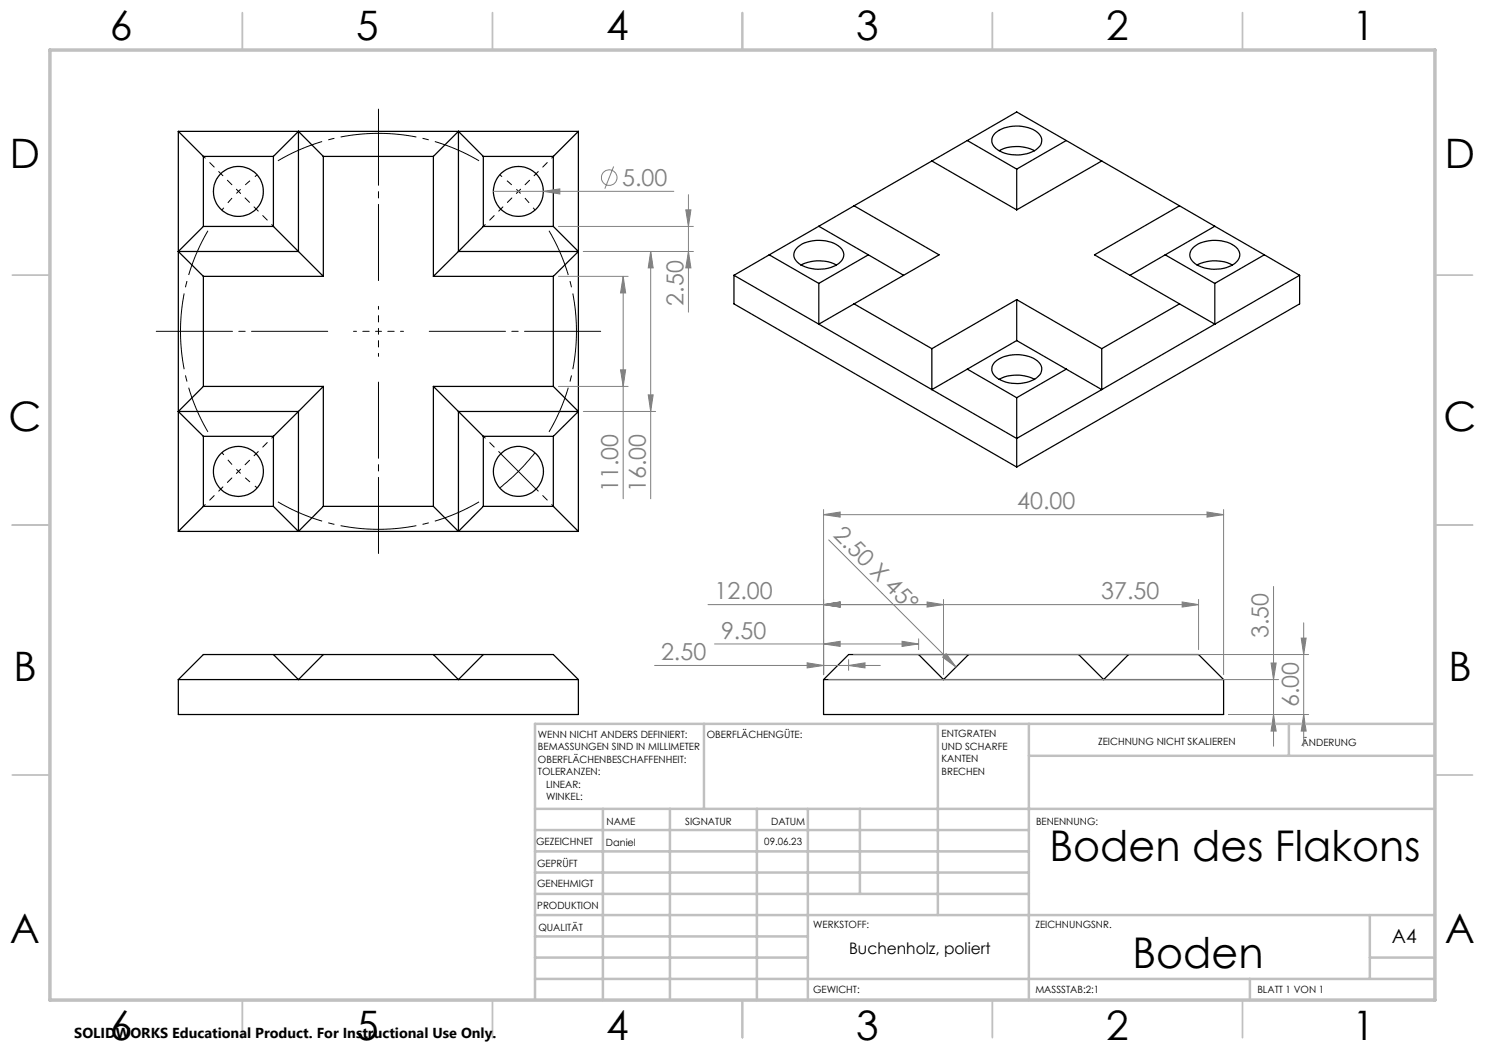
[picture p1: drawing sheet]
<svg xmlns="http://www.w3.org/2000/svg" width="297mm" height="210mm" viewBox="0 0 297 210" stroke-linecap="round" stroke-linejoin="round" font-family="sans-serif">
<g fill="none" stroke="#000" stroke-width=".25">
<path d="M35.7 26.3v80M35.7 26.3l5 5M35.7 26.3h80M40.7 31.3v14M40.7 31.3h14M54.7 31.3v14M59.7 26.3l-5 5M59.7 26.3l5 5M59.7 26.3v24h-24M64.7 31.3h22M64.7 31.3v24M86.7 31.3v24"/>
<path d="M91.7 26.3l-5 5M91.7 26.3v24M91.7 26.3l5 5M96.7 31.3h14M96.7 31.3v14M110.7 31.3v14M115.7 26.3v80M115.7 26.3l-5 5M186.4 32.2l16.9 9.8M186.4 32.2l-15.6 9M193.5 28.1l9.8 5.7M193.5 28.1l-7.1 4.1"/>
<path d="M193.5 28.1l9.8-5.7 17 9.8M199 26.6a7.4 7.4 0 0 1 8.5-.1 1.99 1.99 0 0 1-.2 3.4 7.3 7.3 0 0 1-8.4-.5 1.92 1.92 0 0 1 .1-2.8zM199.8 30.2a7.8 7.8 0 0 1 7.1 0M203.3 33.8v8.2M213.3 28.1l-10 5.7M220.3 32.2l-17 9.8M220.3 32.2l39.6 22.9M35.7 50.3l5 5M40.7 55.3v22M40.7 45.3l-5 5M40.7 55.3h24M40.7 45.3h14"/>
<path d="M54.7 45.3l10 10M86.7 55.3h24M91.7 50.3l-5 5M91.7 50.3h24M96.7 45.3l-5 5M96.7 45.3h14M110.7 45.3l5 5M110.7 55.3v22M115.7 50.3l-5 5M146.8 55.1l56.5 32.6 17-9.8M146.8 55.1v5.7l56.5 32.6M153.8 51l10 5.7"/>
<path d="M153.8 51l-7 4.1M159.3 49.7a6.9 6.9 0 0 1 6.4-1.4 3.6 3.6 0 0 1 3.1 2.6 3.1 3.1 0 0 1-2.8 2.6 7.3 7.3 0 0 1-6.5-1.1 1.81 1.81 0 0 1-.2-2.7zM160.2 53a7.7 7.7 0 0 1 7.1 0M163.8 45.3l16.9 9.8M163.8 45.3l-10 5.7M170.8 41.2l17 9.8-24 13.8v-8.1M170.8 41.2l-7 4.1M173.7 51l-9.9 5.7M203.3 59.9v8.2M203.3 59.9l17 9.8M203.3 59.9l-16.9 9.8M233 51l10 5.7"/>
<path d="M233 51l-7 4.1M235.9 41.2l-17 9.8 17 9.8M238.5 49.7a6.9 6.9 0 0 1 6.4-1.4 3.6 3.6 0 0 1 3.1 2.6 3.1 3.1 0 0 1-2.8 2.6 7.3 7.3 0 0 1-6.5-1.1 1.81 1.81 0 0 1-.2-2.7zM239.4 53a7.7 7.7 0 0 1 7.1 0M243 56.7v8.1M243 45.3l-10 5.7M252.9 51l-9.9 5.7M259.9 55.1v5.7l-56.6 32.6M259.9 55.1l-16.9 9.7M40.7 77.3l-5 5M40.7 77.3h24M64.7 77.3v24"/>
<path d="M64.7 77.3l-5 5M86.7 77.3v24M86.7 77.3h24M86.7 77.3l10 10M110.7 77.3l5 5M170.8 60.8l15.6 8.9M186.4 69.7v8.2l7.1-4.1M193.5 73.8l9.8 5.7M199 72.3a7.4 7.4 0 0 1 8.5-.1 1.99 1.99 0 0 1-.2 3.4 7.3 7.3 0 0 1-8.4-.5 1.92 1.92 0 0 1 .1-2.8zM199.8 75.9a7.8 7.8 0 0 1 7.1 0M203.3 79.5v13.9M203.3 68.1l-9.8 5.7"/>
<path d="M203.3 68.1l10 5.7M213.3 73.8l-10 5.7M213.3 73.8l7 4.1M220.3 69.7v8.2M235.9 60.8l-15.6 8.9M235.9 60.8l7.1 4M243 64.8l-22.7 13.1M35.7 82.3h24M35.7 82.3l5 5M40.7 87.3v14M40.7 87.3h14M54.7 87.3v14"/>
<path d="M59.7 82.3v24M59.7 82.3l-5 5M96.7 87.3v14M96.7 87.3h14M110.7 87.3v14M115.7 82.3h-24v24M115.7 82.3l-5 5M35.7 106.3h80M40.7 101.3h14M40.7 101.3l-5 5M54.7 101.3l5 5M64.7 101.3h22"/>
<path d="M64.7 101.3l-5 5M86.7 101.3l5 5M96.7 101.3h14M96.7 101.3l-5 5M110.7 101.3l5 5M35.7 135.9v7h80v-7M35.7 135.9h80M35.7 135.9l5-5h70l5 5M54.7 130.9l5 5 5-5M86.7 130.9l5 5 5-5M164.7 135.9v7h80v-7M164.7 135.9h80"/>
<path d="M164.7 135.9l5-5h70l5 5M183.7 130.9l5 5 5-5M215.7 130.9l5 5 5-5"/>
<circle cx="47.7" cy="38.3" r="5"/>
<circle cx="103.7" cy="38.3" r="5"/>
<circle cx="47.7" cy="94.3" r="5"/>
<circle cx="103.7" cy="94.3" r="5"/>
</g>
<g fill="none" stroke="#808080" stroke-width=".2">
<path d="M98.7 38.3h36.1M108.7 38.3l3.3-.5v1zM122.7 33.3l-1.7 4.4M137.7 38.9v23.5M111.7 55.3h13.9M111.7 45.3h27M116.7 50.3h22M124.6 55.3l.5 3.3h-1zM124.6 55.3v44.5M130.1 50.3l.5 3.3h-1zM130.1 50.3v49.5M137.2 42h1l-.5 3.3z"/>
<path d="M137.7 50.3l.5 3.3h-1zM111.7 77.3h13.9M124.1 74h1l-.5 3.3zM129.6 79h1l-.5 3.3zM116.7 82.3h14.4M164.7 102.9l3.3-.5v1zM164.7 101.9v33M164.7 102.9h80M165.7 108l25.5 25.4M188.7 119.9v15M239.7 119.9v10M241.4 102.4l3.3 .5-3.3 .5z"/>
<path d="M244.7 101.9v33M254.7 117.3v32M130.9 133.1h45.2M141.6 120.9h98.1M142.9 128.8h40.8M161.4 132.6l3.3 .5-3.3 .5zM164.7 128.8l3.3-.5v1zM164.7 120.9l3.3-.5v1zM165.7 135.9h90M169.7 133.1l3.3-.5v1zM169.7 131.9v2.2M170.7 130.9h91"/>
<path d="M180.4 128.3l3.3 .5-3.3 .5zM183.7 127.8v2.1M185.4 120.4l3.3 .5-3.3 .5zM188.5 131.4l.7-.7 2 2.7zM236.4 120.4l3.3 .5-3.3 .5zM254.2 132.6h1l-.5 3.3zM260.2 127.6h1l-.5 3.3zM260.7 124.6v24.7M245.7 142.9h16M254.7 142.9l.5 3.3h-1zM260.7 142.9l.5 3.3h-1z"/>
<circle cx="121.8" cy="35.5" r="1.56"/>
</g>
<path d="M47.7 38.3l-3.3 3.7M47.7 38.3l3.7-3.3M103.7 38.3l-3.8-3.3M103.7 38.3l3.3 3.7M47.7 94.3l3.7 3.3M47.7 94.3l-3.3-3.8" fill="none" stroke="#000" stroke-width=".2" stroke-dasharray="15.2 1.3 1.3 1.3" stroke-dashoffset="14.6" stroke-linecap="butt"/>
<path d="M95.8 32.2a39.6 39.6 0 0 0-40.2 0M41.6 46.2a39.6 39.6 0 0 0 0 40.2M109.8 86.4a39.6 39.6 0 0 0 0-40.2M55.6 100.4a39.6 39.6 0 0 0 40.2 0" fill="none" stroke="#000" stroke-width=".2" stroke-dasharray="15.2 1.3 1.3 1.3" stroke-dashoffset="5.6" stroke-linecap="butt"/>
<path d="M100.2 90.8l7 7M107 90.5a41.7 41.7 0 0 1-7.1 7.1" fill="none" stroke="#000" stroke-width=".2"/>
<g fill="none" stroke="#000" stroke-width=".2" stroke-dasharray="15.2 1.3 1.3 1.3" stroke-dashoffset="14.6">
<path d="M44.2 34.7l-3.6-3.5M47.7 38.3l-3.5-3.6M47.7 38.3l3.5 3.5M103.7 38.3l3.5-3.6M103.7 38.3l-3.5 3.5M107.2 34.7l3.6-3.5M51.2 41.8l3.6 3.5M100.2 41.8l-3.6 3.5M75.7 66.3v-5M75.7 66.3h-5M75.7 66.3v5M75.7 66.3h5"/>
<path d="M44.2 97.8l-3.6 3.5M47.7 94.3l-3.5 3.5M47.7 94.3l3.5-3.6M51.2 90.7l3.6-3.5M100.2 90.7l-3.6-3.5M107.2 97.8l3.6 3.5"/>
</g>
<path d="M75.7 56.3v-34.6M65.7 66.3h-34.6M75.7 76.3v34.6M85.7 66.3h34.6" fill="none" stroke="#000" stroke-width=".2" stroke-dasharray="15.2 1.3 1.3 1.3" stroke-dashoffset="-.2"/>
<g fill="none" stroke="#c0c0c0" stroke-width=".35">
<path d="M48.5 2.5v7.5M98.5 2.5v7.5M148.5 2.5v7.5M198.5 2.5v7.5M248.5 2.5v7.5M2.5 55h7.5M287 55h7.5M2.5 105h7.5M287 105h7.5M2.5 155h7.5M287 155h7.5M48.5 200v7.5"/>
<path d="M98.5 200v7.5M148.5 200v7.5M198.5 200v7.5M248.5 200v7.5"/>
</g>
<g fill="none" stroke="#c0c0c0" stroke-width=".5">
<path d="M140.8 144.8v17M187.6 144.8v38.2M205.8 144.8v55.2M205.8 151.2h81.2M257.8 144.8v6.4M287 144.8h-180v55.2M107 161.8h180M107 178.8h98.8M107 174.5h98.8M107 170.3h98.8M107 166h98.8M120.6 161.8v38.2"/>
<path d="M134 161.8v38.2M151.4 161.8v38.2M161.6 161.8v38.2M172 161.8v17M107 195.8h180M107 191.5h54.6M107 187.3h54.6M107 183h180M250 195.8v4.2M274 191.5h13M274 183v12.8"/>
</g>
<path d="M10 10h277v190h-277z" fill="none" stroke="#c0c0c0" stroke-width=".7"/>
<g fill="#808080">
<path d="M188.5 131.4l.7-.7 2 2.7z"/>
<path d="M108.7 38.3l3.3-.5v1z"/>
<path d="M161.4 132.6l3.3 .5-3.3 .5zM169.7 133.1l3.3-.5v1zM164.7 128.8l3.3-.5v1zM180.4 128.3l3.3 .5-3.3 .5zM164.7 120.9l3.3-.5v1zM185.4 120.4l3.3 .5-3.3 .5zM164.7 120.9l3.3-.5v1zM236.4 120.4l3.3 .5-3.3 .5zM164.7 102.9l3.3-.5v1zM241.4 102.4l3.3 .5-3.3 .5z"/>
<path d="M254.7 142.9l.5 3.3h-1zM254.2 132.6h1l-.5 3.3zM260.7 142.9l.5 3.3h-1zM260.2 127.6h1l-.5 3.3zM124.1 74h1l-.5 3.3zM124.6 55.3l.5 3.3h-1z"/>
<path d="M137.7 50.3l.5 3.3h-1zM137.2 42h1l-.5 3.3z"/>
<path d="M130.1 50.3l.5 3.3h-1zM129.6 79h1l-.5 3.3z"/>
</g>
<g font-size="8.5">
<text x="209.9" y="172.3">Boden des Flakons</text>
<text x="226.5" y="193.6">Boden</text>
</g>
<g font-size="8.1">
<text x="22" y="8">6</text>
<text x="71.2" y="8">5</text>
<text x="121.2" y="8">4</text>
<text x="171.3" y="8">3</text>
<text x="221.3" y="8">2</text>
<text x="270.5" y="8">1</text>
<text x="2" y="33.6">D</text>
<text x="289" y="33.6">D</text>
<text x="1.7" y="86.1">C</text>
<text x="288.7" y="86.1">C</text>
<text x="2.7" y="136.1">B</text>
<text x="289.7" y="136.1">B</text>
<text x="2" y="188.6">A</text>
<text x="289" y="188.6">A</text>
<text x="22" y="208">6</text>
<text x="71.2" y="208">5</text>
<text x="121.2" y="208">4</text>
<text x="171.3" y="208">3</text>
<text x="221.3" y="208">2</text>
<text x="270.5" y="208">1</text>
</g>
<g font-size="4.7" fill="#808080">
<text x="124.4" y="37.2">5.00</text>
<text x="136.7" y="61.1" transform="rotate(-90 136.7 61.1)">2.50</text>
<text x="123.6" y="98.5" transform="rotate(-90 123.6 98.5)">11.00</text>
<text x="129.1" y="98.5" transform="rotate(-90 129.1 98.5)">16.00</text>
<text x="203.4" y="101.9">40.00</text>
<text x="166.5" y="107.2" transform="rotate(45 166.5 107.2)">2.50 X 45°</text>
<text x="142.9" y="119.9">12.00</text>
<text x="220.2" y="119.9">37.50</text>
<text x="144.2" y="127.7">9.50</text>
<text x="253.7" y="127.6" transform="rotate(-90 253.7 127.6)">3.50</text>
<text x="132.2" y="132">2.50</text>
<text x="259.7" y="141.4" transform="rotate(-90 259.7 141.4)">6.00</text>
</g>
<text font-size="3.9" x="278.4" y="188.6">A4</text>
<text font-size="3.2" x="169.8" y="190.9">Buchenholz, poliert</text>
<text font-size="2.9" x="14.9" y="207.6">SOLIDWORKS Educational Product. For Instructional Use Only.</text>
<g font-size="2">
<text x="107.6" y="147.6">WENN NICHT ANDERS DEFINIERT:</text>
<text x="141.4" y="147.6">OBERFLÄCHENGÜTE:</text>
<text x="188.3" y="147.5">ENTGRATEN</text>
<text x="188.3" y="150">UND SCHARFE</text>
<text x="219.6" y="149">ZEICHNUNG NICHT SKALIEREN</text>
<text x="260.3" y="149.2">ÄNDERUNG</text>
<text x="107.6" y="150.1">BEMASSUNGEN SIND IN MILLIMETER</text>
<text x="107.6" y="152.6">OBERFLÄCHENBESCHAFFENHEIT:</text>
<text x="107.6" y="155.1">TOLERANZEN:</text>
<text x="188.3" y="152.5">KANTEN</text>
<text x="188.3" y="155">BRECHEN</text>
<text x="109.2" y="157.6">LINEAR:</text>
<text x="109.2" y="160.1">WINKEL:</text>
<text x="121.3" y="165">NAME</text>
<text x="137" y="164.9">SIGNATUR</text>
<text x="154.2" y="164.9">DATUM</text>
<text x="207.2" y="164.9">BENENNUNG:</text>
<text x="107.2" y="169.1">GEZEICHNET</text>
<text x="107.4" y="173.3">GEPRÜFT</text>
<text x="121.2" y="169.1">Daniel</text>
<text x="152.9" y="168.9">09.06.23</text>
<text x="107.4" y="177.4">GENEHMIGT</text>
<text x="107.5" y="181.8">PRODUKTION</text>
<text x="162.6" y="185.5">WERKSTOFF:</text>
<text x="207.1" y="185.5">ZEICHNUNGSNR.</text>
<text x="107.7" y="186.1">QUALITÄT</text>
<text x="162.6" y="198.5">GEWICHT:</text>
<text x="207.1" y="198.6">MASSSTAB:2:1</text>
<text x="251.5" y="198.6">BLATT 1 VON 1</text>
</g>
</svg>
